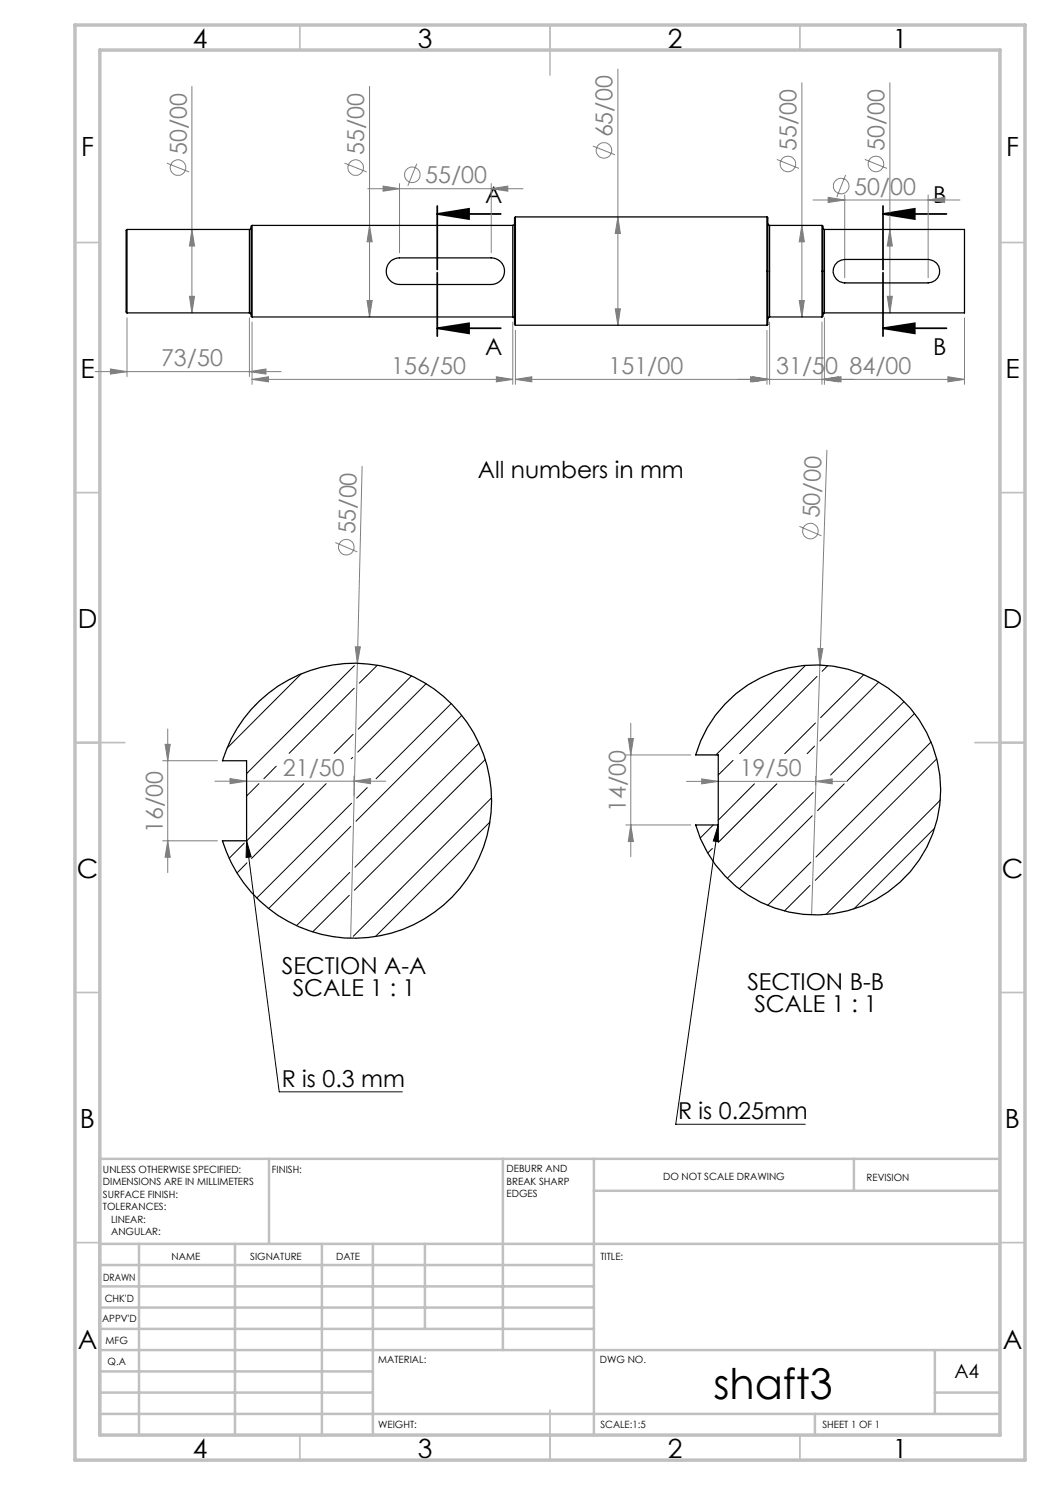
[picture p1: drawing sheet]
<svg xmlns="http://www.w3.org/2000/svg" width="210mm" height="297mm" viewBox="0 0 210 297" stroke-linecap="round" stroke-linejoin="round" font-family="sans-serif">
<g fill="none" stroke="#808080" stroke-width=".2">
<path d="M38.4 17.3v45.3M73.9 17.3v46.1M123.6 13.8v51.2M160.4 16.5v46.9M178 16.5v46.1M33.4 32.6l4.4 1.8M68.9 32.6l4.4 1.8M73.6 37.7h31M76.6 37.2l3.3 .5-3.3 .5zM79.9 36.7v13.8M83.4 32.7l-1.8 4.5M98.2 37.7l3.4-.5v1z"/>
<path d="M98.2 36.7v13.8M118.6 29.2l4.4 1.8M155.4 31.9l4.4 1.8M165.6 39.5l3.3 .5-3.3 .5zM168.9 39v16.6M169.1 35l-1.7 4.4M173 31.9l4.4 1.8M185.6 39v16.6M37.9 59.3h1l-.5 3.3zM38.4 45.9l.5 3.3h-1zM73.9 45.1l.5 3.3h-1zM123.6 43.4l.5 3.3h-1.1z"/>
<path d="M160.4 45.1l.5 3.3h-1.1zM162.6 40h29.4M177.4 59.3h1.1l-.5 3.3zM178 45.9l.5 3.3h-1.1zM185.6 40l3.3-.5v1zM19 74.3h37.2M22.1 73.8l3.3 .5-3.3 .5zM25.4 63.6v11.7M49.9 74.3l3.3-.5v1zM49.9 63.6v11.7M50.4 75.9l3.3-.6v1.1zM50.4 64.4v12.5"/>
<path d="M50.4 75.9h52.2M73.4 60.1h1l-.5 3.3zM99.3 75.3l3.3 .6-3.3 .5zM102.6 64.4v12.5M103.1 75.9l3.3-.6v1.1zM103.1 75.9h89.8M103.1 66.1v10.8M123 61.8h1.1l-.5 3.2zM150.1 75.3l3.3 .6-3.3 .5zM150.6 75.3l3.3 .6-3.3 .5zM153.4 66.1v10.8M153.9 64.4v12.5"/>
<path d="M159.8 60.1h1.1l-.5 3.3zM164.4 75.9l3.3-.6v1.1zM164.4 64.4v12.5M164.9 75.9l3.3-.6v1.1zM164.9 63.6v13.3M189.6 75.3l3.3 .6-3.3 .5zM192.9 63.6v13.3M72.4 93.3l-.9 39.4M165.4 90.1l-3.1 92.9M67.1 108.5l4.4 1.9M159.9 105.3l4.4 1.9M71 129.4h1.1l-.6 3.3z"/>
<path d="M71.5 132.7l-1.4 54.9M163.6 129.7h1l-.6 3.3zM32.5 152.1h11M33 148.9h1l-.5 3.2zM33.5 145.8v28.7M43 156.2h34.2M46 155.7l3.3 .5-3.3 .5zM70.8 156.2l3.3-.5v1zM70.8 155.2v4M125.2 151h12.9M125.7 147.7h1l-.5 3.3zM126.2 144.6v26.7"/>
<path d="M137.3 156.3h32.2M140.3 155.8l3.4 .5-3.4 .5zM163.1 156.3l3.3-.5v1zM163.1 155.3v1.7M32.5 168.2h11M33.5 168.2l.5 3.2h-1zM125.2 165h12.9M126.2 165l.5 3.3h-1z"/>
<circle cx="35.6" cy="33.5" r="1.56"/>
<circle cx="71.1" cy="33.5" r="1.56"/>
<circle cx="82.5" cy="34.9" r="1.55"/>
<circle cx="120.8" cy="30.1" r="1.55"/>
<circle cx="157.6" cy="32.8" r="1.55"/>
<circle cx="168.2" cy="37.2" r="1.55"/>
<circle cx="175.2" cy="32.8" r="1.55"/>
<circle cx="69.3" cy="109.4" r="1.56"/>
<circle cx="162.1" cy="106.2" r="1.55"/>
</g>
<path d="M49.3 168.2l.9 3.2-1 .1zM49.3 168.2l6.5 50.2h24.7M143.7 165v3.3l-1-.1zM143.7 165l-8.6 59.9h25.9" fill="none" stroke="#000" stroke-width=".2"/>
<path d="M87.5 42.8l6.3-1v2zM87.5 42.8h12.7M87.5 41.2v12.7M87.5 54.5v12.7M176.6 42.8l6.4-1v2zM176.6 42.8h12.7M176.6 41.2v12.7M176.6 54.5v12.7M87.5 65.6l6.3-.9v2zM87.5 65.6h12.7M176.6 65.6l6.4-.9v2zM176.6 65.6h12.7" fill="none" stroke="#000" stroke-width=".35"/>
<g fill="none" stroke="#c0c0c0" stroke-width=".35">
<path d="M60 5v5M110 5v10M160 5v5M15 48.5h5M200 48.5h5M15 98.5h5M200 98.5h5M15 148.5h10M195 148.5h10M15 198.5h5M200 198.5h5M15 248.5h5"/>
<path d="M200 248.5h5M60 287v5M110 282v10M160 287v5"/>
</g>
<g fill="none" stroke="#c0c0c0" stroke-width=".5">
<path d="M53.8 231.8v17M100.6 231.8v38.2M118.8 231.8v55.2M118.8 238.2h81.2M170.8 231.8v6.4M200 231.8h-180v55.2M20 248.8h180M20 257.3h98.8M20 253h98.8M27.8 248.8v38.2M47 248.8v38.2M64.4 248.8v38.2"/>
<path d="M74.6 248.8v38.2M85 248.8v17M20 265.8h98.8M20 261.5h98.8M20 278.5h54.6M20 274.3h54.6M20 270h180M187 278.5h13M187 270v12.8M20 282.8h180M163 282.8v4.2"/>
</g>
<path d="M15 5h190v287h-190zM20 10h180v277h-180z" fill="none" stroke="#c0c0c0" stroke-width=".7"/>
<g fill="#000">
<path d="M87.5 42.8l6.3-1v2zM87.5 65.6l6.3-.9v2zM176.6 42.8l6.4-1v2zM176.6 65.6l6.4-.9v2z"/>
<path d="M49.3 168.2l.9 3.2-1 .1zM143.7 165v3.3l-1-.1z"/>
</g>
<g fill="#808080">
<path d="M163.6 129.7h1l-.6 3.3z"/>
<path d="M71 129.4h1.1l-.6 3.3z"/>
<path d="M22.1 73.8l3.3 .5-3.3 .5zM49.9 74.3l3.3-.5v1zM50.4 75.9l3.3-.6v1.1zM99.3 75.3l3.3 .6-3.3 .5zM103.1 75.9l3.3-.6v1.1zM150.1 75.3l3.3 .6-3.3 .5zM164.9 75.9l3.3-.6v1.1zM189.6 75.3l3.3 .6-3.3 .5zM150.6 75.3l3.3 .6-3.3 .5zM164.4 75.9l3.3-.6v1.1zM165.6 39.5l3.3 .5-3.3 .5zM185.6 40l3.3-.5v1zM46 155.7l3.3 .5-3.3 .5zM70.8 156.2l3.3-.5v1zM140.3 155.8l3.4 .5-3.4 .5zM163.1 156.3l3.3-.5v1z"/>
<path d="M73.4 60.1h1l-.5 3.3zM73.9 45.1l.5 3.3h-1zM123 61.8h1.1l-.5 3.2zM123.6 43.4l.5 3.3h-1.1zM159.8 60.1h1.1l-.5 3.3zM160.4 45.1l.5 3.3h-1.1zM177.4 59.3h1.1l-.5 3.3zM178 45.9l.5 3.3h-1.1z"/>
<path d="M33 148.9h1l-.5 3.2zM33.5 168.2l.5 3.2h-1z"/>
<path d="M38.4 45.9l.5 3.3h-1zM37.9 59.3h1l-.5 3.3zM125.7 147.7h1l-.5 3.3zM126.2 165l.5 3.3h-1z"/>
<path d="M76.6 37.2l3.3 .5-3.3 .5zM98.2 37.7l3.4-.5v1z"/>
</g>
<g fill="none" stroke="#000" stroke-width=".25">
<path d="M25.4 45.9v16.7M25.4 45.9l-.2 .2v16.3l.2 .2M25.4 45.9h24.5M49.9 45.9v16.7M50.2 45.6l-.1 .3h-.2M50.4 45.1v18.3M50.4 45.1l-.2 .1v18l.2 .2M50.4 45.1h52.2M78 52.4l1.1-.7 .8-.1h18.3a2.66 2.66 0 0 1 2.7 2.6 2.66 2.66 0 0 1-2.7 2.7h-18.3a2.66 2.66 0 0 1-2.4-1.6 2.66 2.66 0 0 1 .5-2.9zM102.6 45.1v18.3M102.9 44.7l-.3 .4M103.1 43.4v21.6"/>
<path d="M103.1 43.4l-.2 .2v21.3l.2 .1M103.1 43.4h50.3M153.4 43.4l.2 .2v21.3l-.2 .1M153.4 43.4v21.6M153.6 44.7l.3 .4M153.9 45.1v18.3M153.9 45.1h10.5M164.4 45.1l.2 .1v18l-.2 .2M164.4 45.1v18.3M164.6 45.6l.3 .3M164.9 45.9h28v16.7h-28M164.9 45.9v16.7"/>
<path d="M167.5 52.4l.7-.4 .7-.1h16.7a2.35 2.35 0 0 1 2.3 2.3 2.35 2.35 0 0 1-2.3 2.4h-16.7a2.35 2.35 0 0 1-2.1-1.6 2.35 2.35 0 0 1 .7-2.6zM25.4 62.6h24.5M49.9 62.6h.2l.1 .3M50.4 63.4h52.2M102.6 63.4l.3 .3M103.1 65h50.3M153.9 63.4l-.3 .3M153.9 63.4h10.5M164.9 62.6l-.3 .3M51.9 140.2a27.5 27.5 0 0 1 41.5 4.4 27.5 27.5 0 0 1-10.6 40.3 27.5 27.5 0 0 1-38.3-16.7h4.8v-16.1h-4.8a27.6 27.6 0 0 1 7.4-11.9zM145 140.8a25 25 0 0 1 38.3 2.4 25 25 0 0 1-9.1 37.2 25 25 0 0 1-35.1-15.4h4.6v-14h-4.6a24.4 24.4 0 0 1 5.9-10.2z"/>
</g>
<g fill="none" stroke="#000" stroke-width=".2">
<path d="M60.3 134.7l-14.9 14.9M70.8 137.7l-13 13M70.9 133.1l-21.6 21.6M75.5 133.1l-3.6 3.5M82.3 135.2l-10.7 10.6M85.2 136.7l-13.7 13.7M161.1 133.1l-17.9 17.9M163.4 135.3l-15.4 15.4M165.1 133.6l-.7 .7M165.6 133.1l-.4 .4M172.8 134.9l-8.7 8.6M175.8 136.4l-11.8 11.8"/>
<path d="M51.8 156.7l-2.5 2.5M55.2 153.2l-2.4 2.5M60.7 156.7l-11.3 11.5M65.2 156.7l-14.9 15M70.5 151.5l-.3 .3M70.6 146.9l-3.8 3.8M73.4 157.5l-2.1 2.1M90.2 140.7l-15 15M92.4 143.1l-21.2 21.1M95.8 148.7l-24.8 24.8M97 151.9l-26.1 26.1M98.3 159.6l-27.6 27.7"/>
<path d="M146.6 152.1l-2.9 2.9M150.9 156.8l-7.2 7.2M155.4 156.8l-11.7 11.7M162.6 158.5l-17.1 17.2M162.9 149.2l-1.5 1.5M163.1 144.6l-6.1 6.1M168.8 156.8l-5.3 5.3M180.8 140.3l-14.7 14.7M182.9 142.7l-13.4 13.4M186.2 148.4l-23 23M187.4 151.8l-24.3 24.3M48.9 168.6l-3.1 3.1"/>
<path d="M49.4 172.6l-2 2M69.8 179.1l-7.3 7.3M70 174.5l-10.7 10.6M70.2 165.3l-16.5 16.4M70.3 160.7l-18.9 18.9M98 164.4l-22.9 22.9M142.5 169.7l-1 .9M142.7 165l-2.6 2.6M162 177.1l-5.1 5.1M162.2 172.4l-8.7 8.7M162.5 163.2l-14.7 14.6M186.9 165.6l-16.2 16.2"/>
<path d="M188.1 160l-22.9 22.9"/>
</g>
<text font-size="8.5" x="142.7" y="279.7">shaft3</text>
<g font-size="5.3">
<text x="38.5" y="9.5">4</text>
<text x="83.5" y="9.5">3</text>
<text x="133.6" y="9.5">2</text>
<text x="178.6" y="9.5">1</text>
<text x="16.2" y="31.3">F</text>
<text x="201.2" y="31.3">F</text>
<text x="16.1" y="75.5">E</text>
<text x="201.1" y="75.5">E</text>
<text x="15.5" y="125.5">D</text>
<text x="200.5" y="125.5">D</text>
<text x="15.4" y="175.5">C</text>
<text x="200.4" y="175.5">C</text>
<text x="16" y="225.5">B</text>
<text x="201" y="225.5">B</text>
<text x="15.5" y="269.8">A</text>
<text x="200.5" y="269.8">A</text>
<text x="38.5" y="291.5">4</text>
<text x="83.5" y="291.5">3</text>
<text x="133.6" y="291.5">2</text>
<text x="178.6" y="291.5">1</text>
</g>
<g font-size="4.7" fill="#808080">
<text x="122.5" y="27.5" transform="rotate(-90 122.5 27.5)">65/00</text>
<text x="37.3" y="30.9" transform="rotate(-90 37.3 30.9)">50/00</text>
<text x="72.9" y="30.9" transform="rotate(-90 72.9 30.9)">55/00</text>
<text x="159.3" y="30.2" transform="rotate(-90 159.3 30.2)">55/00</text>
<text x="176.9" y="30.2" transform="rotate(-90 176.9 30.2)">50/00</text>
<text x="85" y="36.6">55/00</text>
<text x="170.8" y="38.9">50/00</text>
<text x="32.2" y="73.3">73/50</text>
<text x="78.2" y="74.8">156/50</text>
<text x="121.7" y="74.8">151/00</text>
<text x="155.2" y="74.8">31/50 84/00</text>
<text x="71" y="106.9" transform="rotate(-89 71 106.9)">55/00</text>
<text x="163.9" y="103.7" transform="rotate(-88 163.9 103.7)">50/00</text>
<text x="56.6" y="155.2">21/50</text>
<text x="147.9" y="155.2">19/50</text>
<text x="32.5" y="166.6" transform="rotate(-90 32.5 166.6)">16/00</text>
<text x="125.2" y="162.5" transform="rotate(-90 125.2 162.5)">14/00</text>
</g>
<g font-size="4.7">
<text x="97" y="40.7">A</text>
<text x="186.6" y="40.7">B</text>
<text x="97" y="71">A</text>
<text x="186.6" y="71">B</text>
<text x="95.6" y="95.5">All numbers in mm</text>
<text x="56.4" y="194.7">SECTION A-A</text>
<text x="149.5" y="197.9">SECTION B-B</text>
<text x="58.5" y="199.3">SCALE 1 : 1</text>
<text x="150.9" y="202.4">SCALE 1 : 1</text>
<text x="56.3" y="217.3">R is 0.3 mm</text>
<text x="135.6" y="223.8">R is 0.25mm</text>
</g>
<text font-size="3.9" x="190.9" y="275.5">A4</text>
<g font-size="2">
<text x="20.6" y="234.6">UNLESS OTHERWISE SPECIFIED:</text>
<text x="20.6" y="237.1">DIMENSIONS ARE IN MILLIMETERS</text>
<text x="20.6" y="239.6">SURFACE FINISH:</text>
<text x="54.4" y="234.6">FINISH:</text>
<text x="101.3" y="234.5">DEBURR AND</text>
<text x="101.3" y="237">BREAK SHARP</text>
<text x="101.3" y="239.5">EDGES</text>
<text x="132.6" y="236">DO NOT SCALE DRAWING</text>
<text x="173.3" y="236.2">REVISION</text>
<text x="20.6" y="242.1">TOLERANCES:</text>
<text x="22.2" y="244.6">LINEAR:</text>
<text x="22.2" y="247.1">ANGULAR:</text>
<text x="34.3" y="252">NAME</text>
<text x="50" y="251.9">SIGNATURE</text>
<text x="67.2" y="251.9">DATE</text>
<text x="120.1" y="251.9">TITLE:</text>
<text x="20.6" y="256.1">DRAWN</text>
<text x="20.9" y="260.3">CHK'D</text>
<text x="20.4" y="264.4">APPV'D</text>
<text x="21.1" y="268.8">MFG</text>
<text x="21.5" y="273">Q.A</text>
<text x="75.6" y="272.5">MATERIAL:</text>
<text x="120" y="272.5">DWG NO.</text>
<text x="75.6" y="285.5">WEIGHT:</text>
<text x="120.1" y="285.6">SCALE:1:5</text>
<text x="164.5" y="285.6">SHEET 1 OF 1</text>
</g>
</svg>
